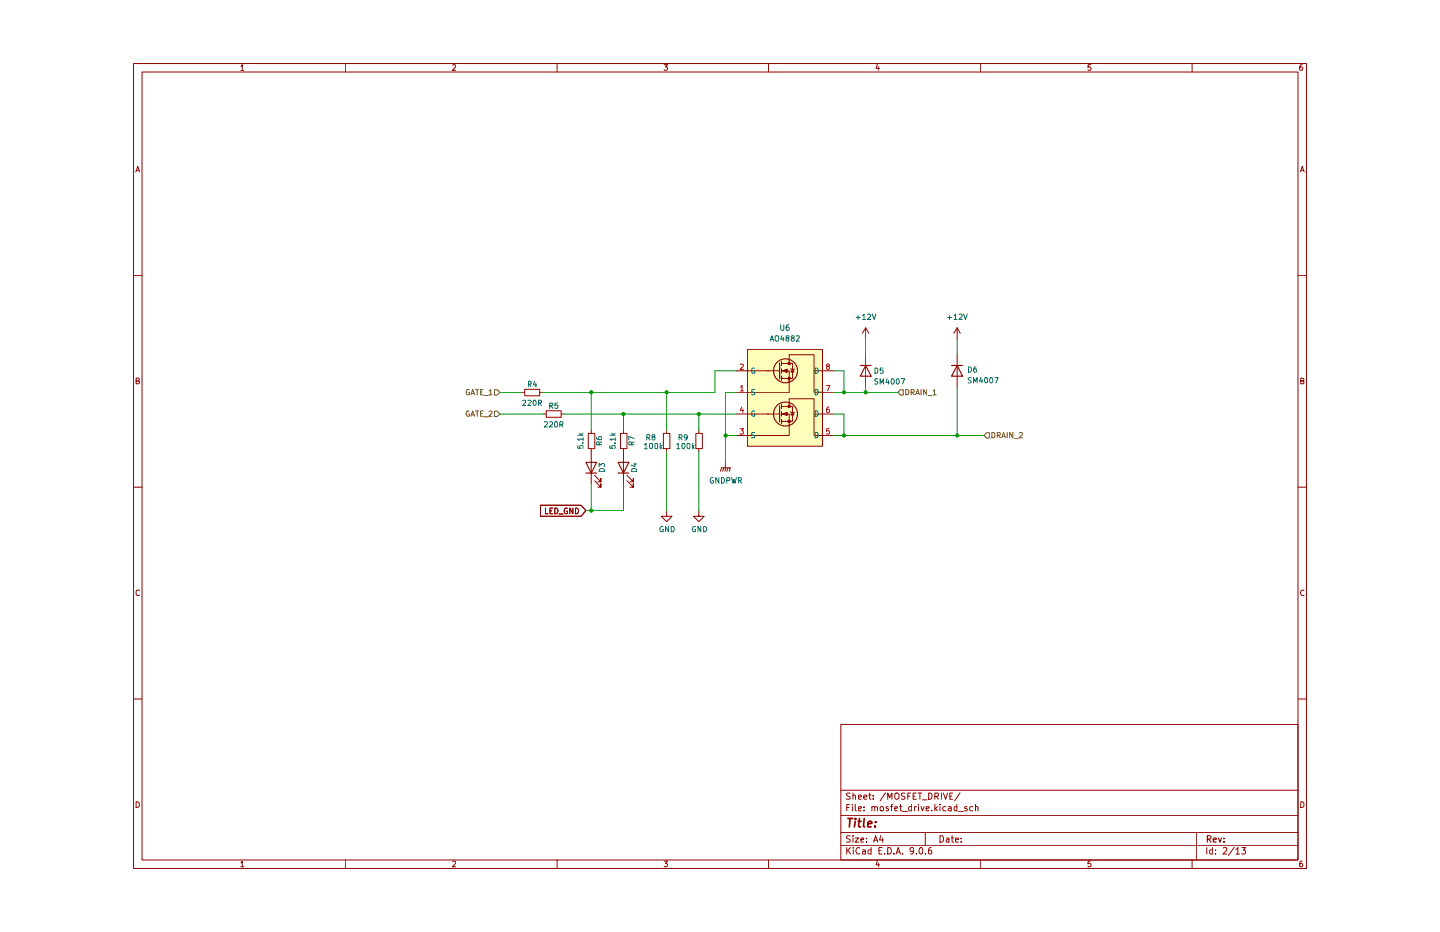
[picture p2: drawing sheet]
(kicad_sch
 (version 20250114)
 (generator "eeschema")
 (generator_version "9.0")
 (paper "A4")
 (lib_symbols
  (symbol "0_integrated_circuits:AO4882_Dual_Mosfet" (exclude_from_sim no) (in_bom yes) (on_board yes)
   (property "Reference" "U" (at -9.398 13.716 0) (effects (font (size 1.27 1.27))))
   (property "Value" "AO4882" (at -6.096 11.43 0) (effects (font (size 1.27 1.27))))
   (property "Footprint" "Package_SO:SOIC-8_3.9x4.9mm_P1.27mm" (at -3.048 -27.94 0) (effects (font (size 1.27 1.27)) (hide yes)))
   (property "Datasheet" "https://www.lcsc.com/datasheet/lcsc_datasheet_2001050532_Alpha---Omega-Semicon-AO4882_C477943.pdf" (at -2.54 -31.75 0) (effects (font (size 1.27 1.27)) (hide yes)))
   (property "Description" "MOSFET 2N-CH 40V 8A 8SOIC" (at -1.778 -25.146 0) (effects (font (size 1.27 1.27)) (hide yes)))
   (property "Manufacturer" "Alpha & Omega Semiconductor" (at -1.524 -19.304 0) (effects (font (size 1.27 1.27)) (hide yes)))
   (property "Mfg. P/N" "AO4882" (at 14.478 14.986 0) (effects (font (size 1.27 1.27)) (hide yes)))
   (property "Digikey Page" "https://www.digikey.com/en/products/detail/alpha-omega-semiconductor-inc/AO4882/3060989" (at -2.032 -22.098 0) (effects (font (size 1.27 1.27)) (hide yes)))
   (property "Digikey P/N" "785-1317-1-ND" (at 19.304 16.764 0) (effects (font (size 1.27 1.27)) (hide yes)))
   (property "LCSC" "C477943" (at -6.096 -36.576 0) (effects (font (size 1.27 1.27)) (hide yes)))
   (property "Package" "SOIC-8" (at 14.224 12.954 0) (effects (font (size 1.27 1.27)) (hide yes)))
   (symbol "AO4882_Dual_Mosfet_0_1"
    (polyline (pts (xy -10.16 7.62) (xy -5.08 7.62)) (stroke (width 0) (type default)) (fill (type none)))
    (polyline (pts (xy -10.16 2.54) (xy -0.254 2.54)) (stroke (width 0) (type default)) (fill (type none)))
    (polyline (pts (xy -10.16 -2.54) (xy -5.08 -2.54)) (stroke (width 0) (type default)) (fill (type none)))
    (polyline (pts (xy -10.16 -7.62) (xy -0.254 -7.62) (xy -0.254 -5.08)) (stroke (width 0) (type default)) (fill (type none)))
    (polyline (pts (xy -2.54 9.525) (xy -2.54 5.715)) (stroke (width 0.254) (type default)) (fill (type none)))
    (polyline (pts (xy -2.54 7.62) (xy -5.334 7.62)) (stroke (width 0) (type default)) (fill (type none)))
    (polyline (pts (xy -2.54 -0.635) (xy -2.54 -4.445)) (stroke (width 0.254) (type default)) (fill (type none)))
    (polyline (pts (xy -2.54 -2.54) (xy -5.334 -2.54)) (stroke (width 0) (type default)) (fill (type none)))
    (polyline (pts (xy -2.032 9.906) (xy -2.032 8.89)) (stroke (width 0.254) (type default)) (fill (type none)))
    (polyline (pts (xy -2.032 8.128) (xy -2.032 7.112)) (stroke (width 0.254) (type default)) (fill (type none)))
    (polyline (pts (xy -2.032 6.35) (xy -2.032 5.334)) (stroke (width 0.254) (type default)) (fill (type none)))
    (polyline (pts (xy -2.032 5.842) (xy 0.508 5.842) (xy 0.508 9.398) (xy -2.032 9.398)) (stroke (width 0) (type default)) (fill (type none)))
    (polyline (pts (xy -2.032 -0.254) (xy -2.032 -1.27)) (stroke (width 0.254) (type default)) (fill (type none)))
    (polyline (pts (xy -2.032 -2.032) (xy -2.032 -3.048)) (stroke (width 0.254) (type default)) (fill (type none)))
    (polyline (pts (xy -2.032 -3.81) (xy -2.032 -4.826)) (stroke (width 0.254) (type default)) (fill (type none)))
    (polyline (pts (xy -2.032 -4.318) (xy 0.508 -4.318) (xy 0.508 -0.762) (xy -2.032 -0.762)) (stroke (width 0) (type default)) (fill (type none)))
    (polyline (pts (xy -1.778 7.62) (xy -0.762 8.001) (xy -0.762 7.239) (xy -1.778 7.62)) (stroke (width 0) (type default)) (fill (type outline)))
    (polyline (pts (xy -1.778 -2.54) (xy -0.762 -2.159) (xy -0.762 -2.921) (xy -1.778 -2.54)) (stroke (width 0) (type default)) (fill (type outline)))
    (circle (center -1.143 7.62) (radius 2.794) (stroke (width 0.254) (type default)) (fill (type none)))
    (circle (center -1.143 -2.54) (radius 2.794) (stroke (width 0.254) (type default)) (fill (type none)))
    (polyline (pts (xy -0.254 10.16) (xy -0.254 9.398)) (stroke (width 0) (type default)) (fill (type none)))
    (polyline (pts (xy -0.254 10.16) (xy -0.254 11.43) (xy 5.588 11.43) (xy 5.588 2.54) (xy 7.62 2.54)) (stroke (width 0) (type default)) (fill (type none)))
    (circle (center -0.254 9.398) (radius 0.254) (stroke (width 0) (type default)) (fill (type outline)))
    (circle (center -0.254 5.842) (radius 0.254) (stroke (width 0) (type default)) (fill (type outline)))
    (polyline (pts (xy -0.254 5.08) (xy -0.254 7.62) (xy -2.032 7.62)) (stroke (width 0) (type default)) (fill (type none)))
    (polyline (pts (xy -0.254 2.54) (xy -0.254 5.334)) (stroke (width 0) (type default)) (fill (type none)))
    (polyline (pts (xy -0.254 0) (xy -0.254 -0.762)) (stroke (width 0) (type default)) (fill (type none)))
    (polyline (pts (xy -0.254 0) (xy -0.254 1.016) (xy 5.588 1.016) (xy 5.588 -7.62) (xy 7.62 -7.62)) (stroke (width 0) (type default)) (fill (type none)))
    (circle (center -0.254 -0.762) (radius 0.254) (stroke (width 0) (type default)) (fill (type outline)))
    (circle (center -0.254 -4.318) (radius 0.254) (stroke (width 0) (type default)) (fill (type outline)))
    (polyline (pts (xy -0.254 -5.08) (xy -0.254 -2.54) (xy -2.032 -2.54)) (stroke (width 0) (type default)) (fill (type none)))
    (polyline (pts (xy 0 8.128) (xy 0.127 8.001) (xy 0.889 8.001) (xy 1.016 7.874)) (stroke (width 0) (type default)) (fill (type none)))
    (polyline (pts (xy 0 -2.032) (xy 0.127 -2.159) (xy 0.889 -2.159) (xy 1.016 -2.286)) (stroke (width 0) (type default)) (fill (type none)))
    (polyline (pts (xy 0.508 8.001) (xy 0.127 7.366) (xy 0.889 7.366) (xy 0.508 8.001)) (stroke (width 0) (type default)) (fill (type none)))
    (polyline (pts (xy 0.508 -2.159) (xy 0.127 -2.794) (xy 0.889 -2.794) (xy 0.508 -2.159)) (stroke (width 0) (type default)) (fill (type none)))
    (polyline (pts (xy 5.588 7.62) (xy 7.62 7.62)) (stroke (width 0) (type default)) (fill (type none)))
    (polyline (pts (xy 7.62 -2.54) (xy 5.588 -2.54)) (stroke (width 0) (type default)) (fill (type none))))
   (symbol "AO4882_Dual_Mosfet_1_1"
    (rectangle (start -10.16 12.7) (end 7.62 -10.16) (stroke (width 0) (type default)) (fill (type background)))
    (pin input line (at -12.7 7.62 0) (length 2.54) (name "G" (effects (font (size 1.27 1.27)))) (number "2" (effects (font (size 1.27 1.27)))))
    (pin passive line (at -12.7 2.54 0) (length 2.54) (name "S" (effects (font (size 1.27 1.27)))) (number "1" (effects (font (size 1.27 1.27)))))
    (pin input line (at -12.7 -2.54 0) (length 2.54) (name "G" (effects (font (size 1.27 1.27)))) (number "4" (effects (font (size 1.27 1.27)))))
    (pin passive line (at -12.7 -7.62 0) (length 2.54) (name "S" (effects (font (size 1.27 1.27)))) (number "3" (effects (font (size 1.27 1.27)))))
    (pin passive line (at 10.16 7.62 180) (length 2.54) (name "D" (effects (font (size 1.27 1.27)))) (number "8" (effects (font (size 1.27 1.27)))))
    (pin passive line (at 10.16 2.54 180) (length 2.54) (name "D" (effects (font (size 1.27 1.27)))) (number "7" (effects (font (size 1.27 1.27)))))
    (pin passive line (at 10.16 -2.54 180) (length 2.54) (name "D" (effects (font (size 1.27 1.27)))) (number "6" (effects (font (size 1.27 1.27)))))
    (pin passive line (at 10.16 -7.62 180) (length 2.54) (name "D" (effects (font (size 1.27 1.27)))) (number "5" (effects (font (size 1.27 1.27))))))
   (embedded_fonts no))
  (symbol "Device:D"
   (pin_numbers (hide yes))
   (pin_names
    (offset 1.016) (hide yes)) (exclude_from_sim no) (in_bom yes) (on_board yes)
   (property "Reference" "D" (at 0 2.54 0) (effects (font (size 1.27 1.27))))
   (property "Value" "D" (at 0 -2.54 0) (effects (font (size 1.27 1.27))))
   (property "Footprint" "" (at 0 0 0) (effects (font (size 1.27 1.27)) (hide yes)))
   (property "Datasheet" "~" (at 0 0 0) (effects (font (size 1.27 1.27)) (hide yes)))
   (property "Description" "Diode" (at 0 0 0) (effects (font (size 1.27 1.27)) (hide yes)))
   (property "Sim.Device" "D" (at 0 0 0) (effects (font (size 1.27 1.27)) (hide yes)))
   (property "Sim.Pins" "1=K 2=A" (at 0 0 0) (effects (font (size 1.27 1.27)) (hide yes)))
   (symbol "D_0_1"
    (polyline (pts (xy -1.27 1.27) (xy -1.27 -1.27)) (stroke (width 0.254) (type default)) (fill (type none)))
    (polyline (pts (xy 1.27 1.27) (xy 1.27 -1.27) (xy -1.27 0) (xy 1.27 1.27)) (stroke (width 0.254) (type default)) (fill (type none)))
    (polyline (pts (xy 1.27 0) (xy -1.27 0)) (stroke (width 0) (type default)) (fill (type none))))
   (symbol "D_1_1"
    (pin passive line (at -3.81 0 0) (length 2.54) (name "K" (effects (font (size 1.27 1.27)))) (number "1" (effects (font (size 1.27 1.27)))))
    (pin passive line (at 3.81 0 180) (length 2.54) (name "A" (effects (font (size 1.27 1.27)))) (number "2" (effects (font (size 1.27 1.27))))))
   (embedded_fonts no))
  (symbol "Device:LED"
   (pin_numbers (hide yes))
   (pin_names
    (offset 1.016) (hide yes)) (exclude_from_sim no) (in_bom yes) (on_board yes)
   (property "Reference" "D" (at 0 2.54 0) (effects (font (size 1.27 1.27))))
   (property "Value" "LED" (at 0 -2.54 0) (effects (font (size 1.27 1.27))))
   (property "Footprint" "" (at 0 0 0) (effects (font (size 1.27 1.27)) (hide yes)))
   (property "Datasheet" "~" (at 0 0 0) (effects (font (size 1.27 1.27)) (hide yes)))
   (property "Description" "Light emitting diode" (at 0 0 0) (effects (font (size 1.27 1.27)) (hide yes)))
   (symbol "LED_0_1"
    (polyline (pts (xy -3.048 -0.762) (xy -4.572 -2.286) (xy -3.81 -2.286) (xy -4.572 -2.286) (xy -4.572 -1.524)) (stroke (width 0) (type default)) (fill (type none)))
    (polyline (pts (xy -1.778 -0.762) (xy -3.302 -2.286) (xy -2.54 -2.286) (xy -3.302 -2.286) (xy -3.302 -1.524)) (stroke (width 0) (type default)) (fill (type none)))
    (polyline (pts (xy -1.27 0) (xy 1.27 0)) (stroke (width 0) (type default)) (fill (type none)))
    (polyline (pts (xy -1.27 -1.27) (xy -1.27 1.27)) (stroke (width 0.254) (type default)) (fill (type none)))
    (polyline (pts (xy 1.27 -1.27) (xy 1.27 1.27) (xy -1.27 0) (xy 1.27 -1.27)) (stroke (width 0.254) (type default)) (fill (type none))))
   (symbol "LED_1_1"
    (pin passive line (at -3.81 0 0) (length 2.54) (name "K" (effects (font (size 1.27 1.27)))) (number "1" (effects (font (size 1.27 1.27)))))
    (pin passive line (at 3.81 0 180) (length 2.54) (name "A" (effects (font (size 1.27 1.27)))) (number "2" (effects (font (size 1.27 1.27))))))
   (embedded_fonts no))
  (symbol "Device:R_Small"
   (pin_numbers (hide yes))
   (pin_names
    (offset 0.254) (hide yes)) (exclude_from_sim no) (in_bom yes) (on_board yes)
   (property "Reference" "R" (at 0.762 0.508 0) (effects (font (size 1.27 1.27)) (justify left)))
   (property "Value" "R_Small" (at 0.762 -1.016 0) (effects (font (size 1.27 1.27)) (justify left)))
   (property "Footprint" "" (at 0 0 0) (effects (font (size 1.27 1.27)) (hide yes)))
   (property "Datasheet" "~" (at 0 0 0) (effects (font (size 1.27 1.27)) (hide yes)))
   (property "Description" "Resistor, small symbol" (at 0 0 0) (effects (font (size 1.27 1.27)) (hide yes)))
   (symbol "R_Small_0_1"
    (rectangle (start -0.762 1.778) (end 0.762 -1.778) (stroke (width 0.2032) (type default)) (fill (type none))))
   (symbol "R_Small_1_1"
    (pin passive line (at 0 2.54 270) (length 0.762) (name "~" (effects (font (size 1.27 1.27)))) (number "1" (effects (font (size 1.27 1.27)))))
    (pin passive line (at 0 -2.54 90) (length 0.762) (name "~" (effects (font (size 1.27 1.27)))) (number "2" (effects (font (size 1.27 1.27))))))
   (embedded_fonts no))
  (symbol "power:+12V"
   (power)
   (pin_names
    (offset 0)) (exclude_from_sim no) (in_bom yes) (on_board yes)
   (property "Reference" "#PWR" (at 0 -3.81 0) (effects (font (size 1.27 1.27)) (hide yes)))
   (property "Value" "+12V" (at 0 3.556 0) (effects (font (size 1.27 1.27))))
   (property "Footprint" "" (at 0 0 0) (effects (font (size 1.27 1.27)) (hide yes)))
   (property "Datasheet" "" (at 0 0 0) (effects (font (size 1.27 1.27)) (hide yes)))
   (property "Description" "Power symbol creates a global label with name \"+12V\"" (at 0 0 0) (effects (font (size 1.27 1.27)) (hide yes)))
   (symbol "+12V_0_1"
    (polyline (pts (xy -0.762 1.27) (xy 0 2.54)) (stroke (width 0) (type default)) (fill (type none)))
    (polyline (pts (xy 0 2.54) (xy 0.762 1.27)) (stroke (width 0) (type default)) (fill (type none)))
    (polyline (pts (xy 0 0) (xy 0 2.54)) (stroke (width 0) (type default)) (fill (type none))))
   (symbol "+12V_1_1"
    (pin power_in line (at 0 0 90) (length 0) (hide yes) (name "+12V" (effects (font (size 1.27 1.27)))) (number "1" (effects (font (size 1.27 1.27))))))
   (embedded_fonts no))
  (symbol "power:GND"
   (power)
   (pin_names
    (offset 0)) (exclude_from_sim no) (in_bom yes) (on_board yes)
   (property "Reference" "#PWR" (at 0 -6.35 0) (effects (font (size 1.27 1.27)) (hide yes)))
   (property "Value" "GND" (at 0 -3.81 0) (effects (font (size 1.27 1.27))))
   (property "Footprint" "" (at 0 0 0) (effects (font (size 1.27 1.27)) (hide yes)))
   (property "Datasheet" "" (at 0 0 0) (effects (font (size 1.27 1.27)) (hide yes)))
   (property "Description" "Power symbol creates a global label with name \"GND\" , ground" (at 0 0 0) (effects (font (size 1.27 1.27)) (hide yes)))
   (symbol "GND_0_1"
    (polyline (pts (xy 0 0) (xy 0 -1.27) (xy 1.27 -1.27) (xy 0 -2.54) (xy -1.27 -1.27) (xy 0 -1.27)) (stroke (width 0) (type default)) (fill (type none))))
   (symbol "GND_1_1"
    (pin power_in line (at 0 0 270) (length 0) (hide yes) (name "GND" (effects (font (size 1.27 1.27)))) (number "1" (effects (font (size 1.27 1.27))))))
   (embedded_fonts no))
  (symbol "power:GNDPWR"
   (power)
   (pin_numbers (hide yes))
   (pin_names
    (offset 0) (hide yes)) (exclude_from_sim no) (in_bom yes) (on_board yes)
   (property "Reference" "#PWR" (at 0 -5.08 0) (effects (font (size 1.27 1.27)) (hide yes)))
   (property "Value" "GNDPWR" (at 0 -3.302 0) (effects (font (size 1.27 1.27))))
   (property "Footprint" "" (at 0 -1.27 0) (effects (font (size 1.27 1.27)) (hide yes)))
   (property "Datasheet" "" (at 0 -1.27 0) (effects (font (size 1.27 1.27)) (hide yes)))
   (property "Description" "Power symbol creates a global label with name \"GNDPWR\" , global ground" (at 0 0 0) (effects (font (size 1.27 1.27)) (hide yes)))
   (symbol "GNDPWR_0_1"
    (polyline (pts (xy -1.016 -1.27) (xy -1.27 -2.032) (xy -1.27 -2.032)) (stroke (width 0.2032) (type default)) (fill (type none)))
    (polyline (pts (xy -0.508 -1.27) (xy -0.762 -2.032) (xy -0.762 -2.032)) (stroke (width 0.2032) (type default)) (fill (type none)))
    (polyline (pts (xy 0 -1.27) (xy 0 0)) (stroke (width 0) (type default)) (fill (type none)))
    (polyline (pts (xy 0 -1.27) (xy -0.254 -2.032) (xy -0.254 -2.032)) (stroke (width 0.2032) (type default)) (fill (type none)))
    (polyline (pts (xy 0.508 -1.27) (xy 0.254 -2.032) (xy 0.254 -2.032)) (stroke (width 0.2032) (type default)) (fill (type none)))
    (polyline (pts (xy 1.016 -1.27) (xy -1.016 -1.27) (xy -1.016 -1.27)) (stroke (width 0.2032) (type default)) (fill (type none)))
    (polyline (pts (xy 1.016 -1.27) (xy 0.762 -2.032) (xy 0.762 -2.032) (xy 0.762 -2.032)) (stroke (width 0.2032) (type default)) (fill (type none))))
   (symbol "GNDPWR_1_1"
    (pin power_in line (at 0 0 270) (length 0) (name "~" (effects (font (size 1.27 1.27)))) (number "1" (effects (font (size 1.27 1.27))))))
   (embedded_fonts no)))
 (junction
  (at 177.8 97.79)
  (diameter 0)
  (color 0 0 0 0))
 (junction
  (at 143.51 92.71)
  (diameter 0)
  (color 0 0 0 0))
 (junction
  (at 135.89 87.63)
  (diameter 0)
  (color 0 0 0 0))
 (junction
  (at 149.86 97.79)
  (diameter 0)
  (color 0 0 0 0))
 (junction
  (at 118.11 115.57)
  (diameter 0)
  (color 0 0 0 0))
 (junction
  (at 118.11 87.63)
  (diameter 0)
  (color 0 0 0 0))
 (junction
  (at 177.8 87.63)
  (diameter 0)
  (color 0 0 0 0))
 (junction
  (at 182.88 87.63)
  (diameter 0)
  (color 0 0 0 0))
 (junction
  (at 204.47 97.79)
  (diameter 0)
  (color 0 0 0 0))
 (junction
  (at 125.73 92.71)
  (diameter 0)
  (color 0 0 0 0))
 (wire
  (pts (xy 147.32 82.55) (xy 152.4 82.55))
  (stroke (width 0) (type default)))
 (wire
  (pts (xy 149.86 87.63) (xy 149.86 97.79))
  (stroke (width 0) (type default)))
 (wire
  (pts (xy 125.73 109.22) (xy 125.73 115.57))
  (stroke (width 0) (type default)))
 (wire
  (pts (xy 125.73 96.52) (xy 125.73 92.71))
  (stroke (width 0) (type default)))
 (wire
  (pts (xy 96.52 92.71) (xy 106.68 92.71))
  (stroke (width 0) (type default)))
 (wire
  (pts (xy 118.11 96.52) (xy 118.11 87.63))
  (stroke (width 0) (type default)))
 (wire
  (pts (xy 118.11 87.63) (xy 135.89 87.63))
  (stroke (width 0) (type default)))
 (wire
  (pts (xy 125.73 115.57) (xy 118.11 115.57))
  (stroke (width 0) (type default)))
 (wire
  (pts (xy 96.52 87.63) (xy 101.6 87.63))
  (stroke (width 0) (type default)))
 (wire
  (pts (xy 135.89 87.63) (xy 135.89 96.52))
  (stroke (width 0) (type default)))
 (wire
  (pts (xy 177.8 87.63) (xy 182.88 87.63))
  (stroke (width 0) (type default)))
 (wire
  (pts (xy 106.68 87.63) (xy 118.11 87.63))
  (stroke (width 0) (type default)))
 (wire
  (pts (xy 182.88 86.36) (xy 182.88 87.63))
  (stroke (width 0) (type default)))
 (wire
  (pts (xy 177.8 87.63) (xy 177.8 82.55))
  (stroke (width 0) (type default)))
 (wire
  (pts (xy 175.26 87.63) (xy 177.8 87.63))
  (stroke (width 0) (type default)))
 (wire
  (pts (xy 204.47 97.79) (xy 210.82 97.79))
  (stroke (width 0) (type default)))
 (wire
  (pts (xy 125.73 92.71) (xy 143.51 92.71))
  (stroke (width 0) (type default)))
 (wire
  (pts (xy 143.51 101.6) (xy 143.51 115.57))
  (stroke (width 0) (type default)))
 (wire
  (pts (xy 182.88 78.74) (xy 182.88 74.93))
  (stroke (width 0) (type default)))
 (wire
  (pts (xy 135.89 87.63) (xy 147.32 87.63))
  (stroke (width 0) (type default)))
 (wire
  (pts (xy 152.4 87.63) (xy 149.86 87.63))
  (stroke (width 0) (type default)))
 (wire
  (pts (xy 204.47 78.74) (xy 204.47 74.93))
  (stroke (width 0) (type default)))
 (wire
  (pts (xy 177.8 97.79) (xy 204.47 97.79))
  (stroke (width 0) (type default)))
 (wire
  (pts (xy 147.32 87.63) (xy 147.32 82.55))
  (stroke (width 0) (type default)))
 (wire
  (pts (xy 118.11 115.57) (xy 116.84 115.57))
  (stroke (width 0) (type default)))
 (wire
  (pts (xy 143.51 92.71) (xy 143.51 96.52))
  (stroke (width 0) (type default)))
 (wire
  (pts (xy 149.86 97.79) (xy 152.4 97.79))
  (stroke (width 0) (type default)))
 (wire
  (pts (xy 175.26 82.55) (xy 177.8 82.55))
  (stroke (width 0) (type default)))
 (wire
  (pts (xy 118.11 109.22) (xy 118.11 115.57))
  (stroke (width 0) (type default)))
 (wire
  (pts (xy 177.8 92.71) (xy 177.8 97.79))
  (stroke (width 0) (type default)))
 (wire
  (pts (xy 175.26 92.71) (xy 177.8 92.71))
  (stroke (width 0) (type default)))
 (wire
  (pts (xy 149.86 97.79) (xy 149.86 104.14))
  (stroke (width 0) (type default)))
 (wire
  (pts (xy 182.88 87.63) (xy 190.5 87.63))
  (stroke (width 0) (type default)))
 (wire
  (pts (xy 177.8 97.79) (xy 175.26 97.79))
  (stroke (width 0) (type default)))
 (wire
  (pts (xy 111.76 92.71) (xy 125.73 92.71))
  (stroke (width 0) (type default)))
 (wire
  (pts (xy 204.47 86.36) (xy 204.47 97.79))
  (stroke (width 0) (type default)))
 (wire
  (pts (xy 135.89 101.6) (xy 135.89 115.57))
  (stroke (width 0) (type default)))
 (wire
  (pts (xy 143.51 92.71) (xy 152.4 92.71))
  (stroke (width 0) (type default)))
 (global_label "LED_GND"
  (shape input)
  (at 116.84 115.57 180)
  (fields_autoplaced yes)
  (effects (font (size 1.27 1.27)) (justify right))
  (property "Intersheetrefs" "${INTERSHEET_REFS}" (at 105.5696 115.57 0) (effects (font (size 1.27 1.27)) (justify right) (hide yes))))
 (hierarchical_label "DRAIN_2"
  (shape input)
  (at 210.82 97.79 0)
  (effects (font (size 1.27 1.27)) (justify left)))
 (hierarchical_label "GATE_2"
  (shape input)
  (at 96.52 92.71 180)
  (effects (font (size 1.27 1.27)) (justify right)))
 (hierarchical_label "GATE_1"
  (shape input)
  (at 96.52 87.63 180)
  (effects (font (size 1.27 1.27)) (justify right)))
 (hierarchical_label "DRAIN_1"
  (shape input)
  (at 190.5 87.63 0)
  (effects (font (size 1.27 1.27)) (justify left)))
 (symbol
  (lib_id "Device:R_Small")
  (at 109.22 92.71 90)
  (unit 1)
  (exclude_from_sim no)
  (in_bom yes)
  (on_board yes)
  (dnp no)
  (property "Reference" "R5" (at 109.22 90.805 90) (effects (font (size 1.27 1.27))))
  (property "Value" "220R" (at 109.22 95.25 90) (effects (font (size 1.27 1.27))))
  (property "Footprint" "Resistor_SMD:R_0402_1005Metric" (at 109.22 92.71 0) (effects (font (size 1.27 1.27)) (hide yes)))
  (property "Datasheet" "~" (at 109.22 92.71 0) (effects (font (size 1.27 1.27)) (hide yes)))
  (property "Description" "220Ω 50V 62.5mW Thick Film Resistor ±1% ±100ppm/℃ 0402 Chip Resistor" (at 109.22 92.71 0) (effects (font (size 1.27 1.27)) (hide yes)))
  (property "Link" "" (at 109.22 92.71 0) (effects (font (size 1.27 1.27)) (hide yes)))
  (property "LCSC" "C25091" (at 109.22 92.71 0) (effects (font (size 1.27 1.27)) (hide yes)))
  (property "Package" "0402" (at 109.22 92.71 0) (effects (font (size 1.27 1.27)) (hide yes)))
  (property "Manu." "UNI-ROYAL" (at 109.22 92.71 0) (effects (font (size 1.27 1.27)) (hide yes)))
  (property "Manu #" "0402WGF2200TCE" (at 109.22 92.71 0) (effects (font (size 1.27 1.27)) (hide yes)))
  (property "Digikey P/N" "" (at 109.22 92.71 90) (effects (font (size 1.27 1.27)) (hide yes)))
  (property "Digikey Page" "" (at 109.22 92.71 90) (effects (font (size 1.27 1.27)) (hide yes)))
  (pin "1")
  (pin "2")
  (instances (project "Jacquard_Machine_Driver" (path "" (reference "R71") (unit 1)) (path "" (reference "R65") (unit 1)) (path "" (reference "R5") (unit 1)) (path "" (reference "R47") (unit 1)) (path "" (reference "R53") (unit 1)) (path "" (reference "R11") (unit 1)) (path "" (reference "R59") (unit 1)) (path "" (reference "R29") (unit 1)) (path "" (reference "R41") (unit 1)) (path "" (reference "R23") (unit 1)) (path "" (reference "R35") (unit 1)) (path "" (reference "R17") (unit 1)))))
 (symbol
  (lib_id "Device:LED")
  (at 125.73 105.41 90)
  (unit 1)
  (exclude_from_sim no)
  (in_bom yes)
  (on_board yes)
  (dnp no)
  (property "Reference" "D4" (at 128.27 105.41 0) (effects (font (size 1.27 1.27))))
  (property "Value" "RED LED" (at 128.27 105.41 0) (effects (font (size 1.27 1.27)) (hide yes)))
  (property "Footprint" "LED_SMD:LED_0402_1005Metric" (at 125.73 105.41 0) (effects (font (size 1.27 1.27)) (hide yes)))
  (property "Datasheet" "~" (at 125.73 105.41 0) (effects (font (size 1.27 1.27)) (hide yes)))
  (property "Description" "" (at 125.73 105.41 0) (effects (font (size 1.27 1.27)) (hide yes)))
  (property "Link" "-" (at 125.73 105.41 0) (effects (font (size 1.27 1.27)) (hide yes)))
  (property "LCSC" "C397045" (at 125.73 105.41 0) (effects (font (size 1.27 1.27)) (hide yes)))
  (property "Package" "0402" (at 125.73 105.41 0) (effects (font (size 1.27 1.27)) (hide yes)))
  (property "Manu." "MEIHUA" (at 125.73 105.41 0) (effects (font (size 1.27 1.27)) (hide yes)))
  (property "Manu #" "MHT136CRCT" (at 125.73 105.41 0) (effects (font (size 1.27 1.27)) (hide yes)))
  (property "Digikey P/N" "" (at 125.73 105.41 0) (effects (font (size 1.27 1.27)) (hide yes)))
  (property "Digikey Page" "" (at 125.73 105.41 0) (effects (font (size 1.27 1.27)) (hide yes)))
  (pin "1")
  (pin "2")
  (instances (project "Jacquard_Machine_Driver" (path "" (reference "D48") (unit 1)) (path "" (reference "D44") (unit 1)) (path "" (reference "D4") (unit 1)) (path "" (reference "D32") (unit 1)) (path "" (reference "D36") (unit 1)) (path "" (reference "D8") (unit 1)) (path "" (reference "D40") (unit 1)) (path "" (reference "D20") (unit 1)) (path "" (reference "D28") (unit 1)) (path "" (reference "D16") (unit 1)) (path "" (reference "D24") (unit 1)) (path "" (reference "D12") (unit 1)))))
 (symbol
  (lib_id "power:GNDPWR")
  (at 149.86 104.14 0)
  (unit 1)
  (exclude_from_sim no)
  (in_bom yes)
  (on_board yes)
  (dnp no)
  (property "Reference" "#PWR030" (at 149.86 109.22 0) (effects (font (size 1.27 1.27)) (hide yes)))
  (property "Value" "GNDPWR" (at 149.86 108.458 0) (effects (font (size 1.27 1.27))))
  (property "Footprint" "" (at 149.86 105.41 0) (effects (font (size 1.27 1.27)) (hide yes)))
  (property "Datasheet" "" (at 149.86 105.41 0) (effects (font (size 1.27 1.27)) (hide yes)))
  (property "Description" "Power symbol creates a global label with name \"GNDPWR\" , global ground" (at 149.86 104.14 0) (effects (font (size 1.27 1.27)) (hide yes)))
  (pin "1")
  (instances (project "Jacquard_Machine_Driver" (path "" (reference "#PWR0107") (unit 1)) (path "" (reference "#PWR0100") (unit 1)) (path "" (reference "#PWR030") (unit 1)) (path "" (reference "#PWR079") (unit 1)) (path "" (reference "#PWR086") (unit 1)) (path "" (reference "#PWR037") (unit 1)) (path "" (reference "#PWR093") (unit 1)) (path "" (reference "#PWR058") (unit 1)) (path "" (reference "#PWR072") (unit 1)) (path "" (reference "#PWR051") (unit 1)) (path "" (reference "#PWR065") (unit 1)) (path "" (reference "#PWR044") (unit 1)))))
 (symbol
  (lib_id "Device:R_Small")
  (at 125.73 99.06 0)
  (unit 1)
  (exclude_from_sim no)
  (in_bom yes)
  (on_board yes)
  (dnp no)
  (property "Reference" "R7" (at 127.635 99.06 90) (effects (font (size 1.27 1.27))))
  (property "Value" "5.1k" (at 123.19 99.06 90) (effects (font (size 1.27 1.27))))
  (property "Footprint" "Resistor_SMD:R_0402_1005Metric" (at 125.73 99.06 0) (effects (font (size 1.27 1.27)) (hide yes)))
  (property "Datasheet" "~" (at 125.73 99.06 0) (effects (font (size 1.27 1.27)) (hide yes)))
  (property "Description" "5.1kΩ 50V 62.5mW Thick Film Resistor ±1% ±100ppm/℃ 0402 Chip Resistor" (at 125.73 99.06 0) (effects (font (size 1.27 1.27)) (hide yes)))
  (property "Link" "" (at 125.73 99.06 0) (effects (font (size 1.27 1.27)) (hide yes)))
  (property "LCSC" "C25905" (at 125.73 99.06 0) (effects (font (size 1.27 1.27)) (hide yes)))
  (property "Package" "0402" (at 125.73 99.06 0) (effects (font (size 1.27 1.27)) (hide yes)))
  (property "Manu." "UNI-ROYAL(Uniroyal Elec)" (at 125.73 99.06 0) (effects (font (size 1.27 1.27)) (hide yes)))
  (property "Manu #" "0402WGF5101TCE" (at 125.73 99.06 0) (effects (font (size 1.27 1.27)) (hide yes)))
  (property "Digikey P/N" "" (at 125.73 99.06 90) (effects (font (size 1.27 1.27)) (hide yes)))
  (property "Digikey Page" "" (at 125.73 99.06 90) (effects (font (size 1.27 1.27)) (hide yes)))
  (pin "1")
  (pin "2")
  (instances (project "Jacquard_Machine_Driver" (path "" (reference "R73") (unit 1)) (path "" (reference "R67") (unit 1)) (path "" (reference "R7") (unit 1)) (path "" (reference "R49") (unit 1)) (path "" (reference "R55") (unit 1)) (path "" (reference "R13") (unit 1)) (path "" (reference "R61") (unit 1)) (path "" (reference "R31") (unit 1)) (path "" (reference "R43") (unit 1)) (path "" (reference "R25") (unit 1)) (path "" (reference "R37") (unit 1)) (path "" (reference "R19") (unit 1)))))
 (symbol
  (lib_id "power:GND")
  (at 143.51 115.57 0)
  (unit 1)
  (exclude_from_sim no)
  (in_bom yes)
  (on_board yes)
  (dnp no)
  (property "Reference" "#PWR029" (at 143.51 121.92 0) (effects (font (size 1.27 1.27)) (hide yes)))
  (property "Value" "GND" (at 143.637 119.9642 0) (effects (font (size 1.27 1.27))))
  (property "Footprint" "" (at 143.51 115.57 0) (effects (font (size 1.27 1.27)) (hide yes)))
  (property "Datasheet" "" (at 143.51 115.57 0) (effects (font (size 1.27 1.27)) (hide yes)))
  (property "Description" "" (at 143.51 115.57 0) (effects (font (size 1.27 1.27))))
  (pin "1")
  (instances (project "Jacquard_Machine_Driver" (path "" (reference "#PWR0106") (unit 1)) (path "" (reference "#PWR099") (unit 1)) (path "" (reference "#PWR029") (unit 1)) (path "" (reference "#PWR078") (unit 1)) (path "" (reference "#PWR085") (unit 1)) (path "" (reference "#PWR036") (unit 1)) (path "" (reference "#PWR092") (unit 1)) (path "" (reference "#PWR057") (unit 1)) (path "" (reference "#PWR071") (unit 1)) (path "" (reference "#PWR050") (unit 1)) (path "" (reference "#PWR064") (unit 1)) (path "" (reference "#PWR043") (unit 1)))))
 (symbol
  (lib_id "Device:D")
  (at 182.88 82.55 270)
  (unit 1)
  (exclude_from_sim no)
  (in_bom yes)
  (on_board yes)
  (dnp no)
  (property "Reference" "D5" (at 184.658 82.55 90) (effects (font (size 1.27 1.27)) (justify left)))
  (property "Value" "SM4007" (at 184.658 85.09 90) (effects (font (size 1.27 1.27)) (justify left)))
  (property "Footprint" "Diode_SMD:D_SOD-123" (at 182.88 82.55 0) (effects (font (size 1.27 1.27)) (hide yes)))
  (property "Datasheet" "~" (at 182.88 82.55 0) (effects (font (size 1.27 1.27)) (hide yes)))
  (property "Description" "1A 1kV 25A Independent SOD-123FL Diode" (at 182.88 82.55 0) (effects (font (size 1.27 1.27)) (hide yes)))
  (property "Link" "https://www.digikey.com/en/products/detail/micro-commercial-co/SM4007PL-TP/1793250" (at 182.88 82.55 0) (effects (font (size 1.27 1.27)) (hide yes)))
  (property "LCSC" "C64898" (at 182.88 82.55 0) (effects (font (size 1.27 1.27)) (hide yes)))
  (property "Package" "SOD-123FL" (at 182.88 82.55 0) (effects (font (size 1.27 1.27)) (hide yes)))
  (property "Manu." "MCC" (at 182.88 82.55 0) (effects (font (size 1.27 1.27)) (hide yes)))
  (property "Manu #" "SM4007PL" (at 182.88 82.55 0) (effects (font (size 1.27 1.27)) (hide yes)))
  (property "Digikey P/N" "" (at 182.88 82.55 90) (effects (font (size 1.27 1.27)) (hide yes)))
  (property "Digikey Page" "" (at 182.88 82.55 90) (effects (font (size 1.27 1.27)) (hide yes)))
  (pin "2")
  (pin "1")
  (instances (project "Jacquard_Machine_Driver" (path "" (reference "D49") (unit 1)) (path "" (reference "D45") (unit 1)) (path "" (reference "D5") (unit 1)) (path "" (reference "D33") (unit 1)) (path "" (reference "D37") (unit 1)) (path "" (reference "D9") (unit 1)) (path "" (reference "D41") (unit 1)) (path "" (reference "D21") (unit 1)) (path "" (reference "D29") (unit 1)) (path "" (reference "D17") (unit 1)) (path "" (reference "D25") (unit 1)) (path "" (reference "D13") (unit 1)))))
 (symbol
  (lib_id "power:+12V")
  (at 204.47 74.93 0)
  (unit 1)
  (exclude_from_sim no)
  (in_bom yes)
  (on_board yes)
  (dnp no)
  (property "Reference" "#PWR032" (at 204.47 78.74 0) (effects (font (size 1.27 1.27)) (hide yes)))
  (property "Value" "+12V" (at 204.47 69.85 0) (effects (font (size 1.27 1.27))))
  (property "Footprint" "" (at 204.47 74.93 0) (effects (font (size 1.27 1.27)) (hide yes)))
  (property "Datasheet" "" (at 204.47 74.93 0) (effects (font (size 1.27 1.27)) (hide yes)))
  (property "Description" "" (at 204.47 74.93 0) (effects (font (size 1.27 1.27))))
  (pin "1")
  (instances (project "Jacquard_Machine_Driver" (path "" (reference "#PWR0109") (unit 1)) (path "" (reference "#PWR0102") (unit 1)) (path "" (reference "#PWR032") (unit 1)) (path "" (reference "#PWR081") (unit 1)) (path "" (reference "#PWR088") (unit 1)) (path "" (reference "#PWR039") (unit 1)) (path "" (reference "#PWR095") (unit 1)) (path "" (reference "#PWR060") (unit 1)) (path "" (reference "#PWR074") (unit 1)) (path "" (reference "#PWR053") (unit 1)) (path "" (reference "#PWR067") (unit 1)) (path "" (reference "#PWR046") (unit 1)))))
 (symbol
  (lib_id "Device:LED")
  (at 118.11 105.41 90)
  (unit 1)
  (exclude_from_sim no)
  (in_bom yes)
  (on_board yes)
  (dnp no)
  (property "Reference" "D3" (at 120.65 105.41 0) (effects (font (size 1.27 1.27))))
  (property "Value" "RED LED" (at 120.65 105.41 0) (effects (font (size 1.27 1.27)) (hide yes)))
  (property "Footprint" "LED_SMD:LED_0402_1005Metric" (at 118.11 105.41 0) (effects (font (size 1.27 1.27)) (hide yes)))
  (property "Datasheet" "~" (at 118.11 105.41 0) (effects (font (size 1.27 1.27)) (hide yes)))
  (property "Description" "Discrete Diode Red Water Clear 0402 LED Indication" (at 118.11 105.41 0) (effects (font (size 1.27 1.27)) (hide yes)))
  (property "Link" "-" (at 118.11 105.41 0) (effects (font (size 1.27 1.27)) (hide yes)))
  (property "LCSC" "C397045" (at 118.11 105.41 0) (effects (font (size 1.27 1.27)) (hide yes)))
  (property "Package" "0402" (at 118.11 105.41 0) (effects (font (size 1.27 1.27)) (hide yes)))
  (property "Manu." "MEIHUA" (at 118.11 105.41 0) (effects (font (size 1.27 1.27)) (hide yes)))
  (property "Manu #" "MHT136CRCT" (at 118.11 105.41 0) (effects (font (size 1.27 1.27)) (hide yes)))
  (property "Digikey P/N" "" (at 118.11 105.41 0) (effects (font (size 1.27 1.27)) (hide yes)))
  (property "Digikey Page" "" (at 118.11 105.41 0) (effects (font (size 1.27 1.27)) (hide yes)))
  (pin "1")
  (pin "2")
  (instances (project "Jacquard_Machine_Driver" (path "" (reference "D47") (unit 1)) (path "" (reference "D43") (unit 1)) (path "" (reference "D3") (unit 1)) (path "" (reference "D31") (unit 1)) (path "" (reference "D35") (unit 1)) (path "" (reference "D7") (unit 1)) (path "" (reference "D39") (unit 1)) (path "" (reference "D19") (unit 1)) (path "" (reference "D27") (unit 1)) (path "" (reference "D15") (unit 1)) (path "" (reference "D23") (unit 1)) (path "" (reference "D11") (unit 1)))))
 (symbol
  (lib_id "0_integrated_circuits:AO4882_Dual_Mosfet")
  (at 165.1 90.17 0)
  (unit 1)
  (exclude_from_sim no)
  (in_bom yes)
  (on_board yes)
  (dnp no)
  (fields_autoplaced yes)
  (property "Reference" "U6" (at 163.83 72.39 0) (effects (font (size 1.27 1.27))))
  (property "Value" "AO4882" (at 163.83 74.93 0) (effects (font (size 1.27 1.27))))
  (property "Footprint" "Package_SO:SOIC-8_3.9x4.9mm_P1.27mm" (at 162.052 118.11 0) (effects (font (size 1.27 1.27)) (hide yes)))
  (property "Datasheet" "https://www.lcsc.com/datasheet/lcsc_datasheet_2001050532_Alpha---Omega-Semicon-AO4882_C477943.pdf" (at 162.56 121.92 0) (effects (font (size 1.27 1.27)) (hide yes)))
  (property "Description" "MOSFET 2N-CH 40V 8A 8SOIC" (at 163.322 115.316 0) (effects (font (size 1.27 1.27)) (hide yes)))
  (property "Link" "https://www.digikey.com/en/products/detail/alpha-omega-semiconductor-inc/AO4882/3060989" (at 163.068 112.268 0) (effects (font (size 1.27 1.27)) (hide yes)))
  (property "LCSC" "C477943" (at 159.004 126.746 0) (effects (font (size 1.27 1.27)) (hide yes)))
  (property "Package" "SOIC-8" (at 179.324 77.216 0) (effects (font (size 1.27 1.27)) (hide yes)))
  (property "Manu." "Alpha & Omega Semiconductor" (at 165.1 90.17 0) (effects (font (size 1.27 1.27)) (hide yes)))
  (property "Manu #" "AO4882" (at 165.1 90.17 0) (effects (font (size 1.27 1.27)) (hide yes)))
  (property "Digikey P/N" "" (at 165.1 90.17 0) (effects (font (size 1.27 1.27)) (hide yes)))
  (property "Digikey Page" "" (at 165.1 90.17 0) (effects (font (size 1.27 1.27)) (hide yes)))
  (pin "3")
  (pin "5")
  (pin "4")
  (pin "6")
  (pin "1")
  (pin "2")
  (pin "7")
  (pin "8")
  (instances (project "Jacquard_Machine_Driver" (path "" (reference "U17") (unit 1)) (path "" (reference "U16") (unit 1)) (path "" (reference "U6") (unit 1)) (path "" (reference "U13") (unit 1)) (path "" (reference "U14") (unit 1)) (path "" (reference "U7") (unit 1)) (path "" (reference "U15") (unit 1)) (path "" (reference "U10") (unit 1)) (path "" (reference "U12") (unit 1)) (path "" (reference "U9") (unit 1)) (path "" (reference "U11") (unit 1)) (path "" (reference "U8") (unit 1)))))
 (symbol
  (lib_id "power:GND")
  (at 135.89 115.57 0)
  (unit 1)
  (exclude_from_sim no)
  (in_bom yes)
  (on_board yes)
  (dnp no)
  (property "Reference" "#PWR028" (at 135.89 121.92 0) (effects (font (size 1.27 1.27)) (hide yes)))
  (property "Value" "GND" (at 136.017 119.9642 0) (effects (font (size 1.27 1.27))))
  (property "Footprint" "" (at 135.89 115.57 0) (effects (font (size 1.27 1.27)) (hide yes)))
  (property "Datasheet" "" (at 135.89 115.57 0) (effects (font (size 1.27 1.27)) (hide yes)))
  (property "Description" "" (at 135.89 115.57 0) (effects (font (size 1.27 1.27))))
  (pin "1")
  (instances (project "Jacquard_Machine_Driver" (path "" (reference "#PWR0105") (unit 1)) (path "" (reference "#PWR098") (unit 1)) (path "" (reference "#PWR028") (unit 1)) (path "" (reference "#PWR077") (unit 1)) (path "" (reference "#PWR084") (unit 1)) (path "" (reference "#PWR035") (unit 1)) (path "" (reference "#PWR091") (unit 1)) (path "" (reference "#PWR056") (unit 1)) (path "" (reference "#PWR070") (unit 1)) (path "" (reference "#PWR049") (unit 1)) (path "" (reference "#PWR063") (unit 1)) (path "" (reference "#PWR042") (unit 1)))))
 (symbol
  (lib_id "Device:R_Small")
  (at 104.14 87.63 90)
  (unit 1)
  (exclude_from_sim no)
  (in_bom yes)
  (on_board yes)
  (dnp no)
  (property "Reference" "R4" (at 104.14 85.725 90) (effects (font (size 1.27 1.27))))
  (property "Value" "220R" (at 104.14 90.17 90) (effects (font (size 1.27 1.27))))
  (property "Footprint" "Resistor_SMD:R_0402_1005Metric" (at 104.14 87.63 0) (effects (font (size 1.27 1.27)) (hide yes)))
  (property "Datasheet" "~" (at 104.14 87.63 0) (effects (font (size 1.27 1.27)) (hide yes)))
  (property "Description" "220Ω 50V 62.5mW Thick Film Resistor ±1% ±100ppm/℃ 0402 Chip Resistor" (at 104.14 87.63 0) (effects (font (size 1.27 1.27)) (hide yes)))
  (property "Link" "" (at 104.14 87.63 0) (effects (font (size 1.27 1.27)) (hide yes)))
  (property "LCSC" "C25091" (at 104.14 87.63 0) (effects (font (size 1.27 1.27)) (hide yes)))
  (property "Package" "0402" (at 104.14 87.63 0) (effects (font (size 1.27 1.27)) (hide yes)))
  (property "Manu." "UNI-ROYAL" (at 104.14 87.63 0) (effects (font (size 1.27 1.27)) (hide yes)))
  (property "Manu #" "0402WGF2200TCE" (at 104.14 87.63 0) (effects (font (size 1.27 1.27)) (hide yes)))
  (property "Digikey P/N" "" (at 104.14 87.63 90) (effects (font (size 1.27 1.27)) (hide yes)))
  (property "Digikey Page" "" (at 104.14 87.63 90) (effects (font (size 1.27 1.27)) (hide yes)))
  (pin "1")
  (pin "2")
  (instances (project "Jacquard_Machine_Driver" (path "" (reference "R70") (unit 1)) (path "" (reference "R64") (unit 1)) (path "" (reference "R4") (unit 1)) (path "" (reference "R46") (unit 1)) (path "" (reference "R52") (unit 1)) (path "" (reference "R10") (unit 1)) (path "" (reference "R58") (unit 1)) (path "" (reference "R28") (unit 1)) (path "" (reference "R40") (unit 1)) (path "" (reference "R22") (unit 1)) (path "" (reference "R34") (unit 1)) (path "" (reference "R16") (unit 1)))))
 (symbol
  (lib_id "Device:R_Small")
  (at 143.51 99.06 180)
  (unit 1)
  (exclude_from_sim no)
  (in_bom yes)
  (on_board yes)
  (dnp no)
  (property "Reference" "R9" (at 138.43 98.298 0) (effects (font (size 1.27 1.27)) (justify right)))
  (property "Value" "100k" (at 137.922 100.33 0) (effects (font (size 1.27 1.27)) (justify right)))
  (property "Footprint" "Resistor_SMD:R_0402_1005Metric" (at 143.51 99.06 0) (effects (font (size 1.27 1.27)) (hide yes)))
  (property "Datasheet" "~" (at 143.51 99.06 0) (effects (font (size 1.27 1.27)) (hide yes)))
  (property "Description" "100kΩ 50V 62.5mW Thick Film Resistor ±1% ±100ppm/℃ 0402 Chip Resistor" (at 143.51 99.06 0) (effects (font (size 1.27 1.27)) (hide yes)))
  (property "LCSC" "C25741" (at 143.51 99.06 0) (effects (font (size 1.27 1.27)) (hide yes)))
  (property "Package" "0402" (at 143.51 99.06 0) (effects (font (size 1.27 1.27)) (hide yes)))
  (property "Manu." "UNI-ROYAL(Uniroyal Elec)" (at 143.51 99.06 0) (effects (font (size 1.27 1.27)) (hide yes)))
  (property "Manu #" "0402WGF1003TCE" (at 143.51 99.06 0) (effects (font (size 1.27 1.27)) (hide yes)))
  (property "Link" "" (at 143.51 99.06 0) (effects (font (size 1.27 1.27)) (hide yes)))
  (property "Digikey P/N" "" (at 143.51 99.06 0) (effects (font (size 1.27 1.27)) (hide yes)))
  (property "Digikey Page" "" (at 143.51 99.06 0) (effects (font (size 1.27 1.27)) (hide yes)))
  (pin "2")
  (pin "1")
  (instances (project "Jacquard_Machine_Driver" (path "" (reference "R75") (unit 1)) (path "" (reference "R69") (unit 1)) (path "" (reference "R9") (unit 1)) (path "" (reference "R51") (unit 1)) (path "" (reference "R57") (unit 1)) (path "" (reference "R15") (unit 1)) (path "" (reference "R63") (unit 1)) (path "" (reference "R33") (unit 1)) (path "" (reference "R45") (unit 1)) (path "" (reference "R27") (unit 1)) (path "" (reference "R39") (unit 1)) (path "" (reference "R21") (unit 1)))))
 (symbol
  (lib_id "Device:R_Small")
  (at 118.11 99.06 0)
  (unit 1)
  (exclude_from_sim no)
  (in_bom yes)
  (on_board yes)
  (dnp no)
  (property "Reference" "R6" (at 120.015 99.06 90) (effects (font (size 1.27 1.27))))
  (property "Value" "5.1k" (at 115.57 99.06 90) (effects (font (size 1.27 1.27))))
  (property "Footprint" "Resistor_SMD:R_0402_1005Metric" (at 118.11 99.06 0) (effects (font (size 1.27 1.27)) (hide yes)))
  (property "Datasheet" "~" (at 118.11 99.06 0) (effects (font (size 1.27 1.27)) (hide yes)))
  (property "Description" "5.1kΩ 50V 62.5mW Thick Film Resistor ±1% ±100ppm/℃ 0402 Chip Resistor" (at 118.11 99.06 0) (effects (font (size 1.27 1.27)) (hide yes)))
  (property "Link" "" (at 118.11 99.06 0) (effects (font (size 1.27 1.27)) (hide yes)))
  (property "LCSC" "C25905" (at 118.11 99.06 0) (effects (font (size 1.27 1.27)) (hide yes)))
  (property "Package" "0402" (at 118.11 99.06 0) (effects (font (size 1.27 1.27)) (hide yes)))
  (property "Manu." "UNI-ROYAL(Uniroyal Elec)" (at 118.11 99.06 0) (effects (font (size 1.27 1.27)) (hide yes)))
  (property "Manu #" "0402WGF5101TCE" (at 118.11 99.06 0) (effects (font (size 1.27 1.27)) (hide yes)))
  (property "Digikey P/N" "" (at 118.11 99.06 90) (effects (font (size 1.27 1.27)) (hide yes)))
  (property "Digikey Page" "" (at 118.11 99.06 90) (effects (font (size 1.27 1.27)) (hide yes)))
  (pin "1")
  (pin "2")
  (instances (project "Jacquard_Machine_Driver" (path "" (reference "R72") (unit 1)) (path "" (reference "R66") (unit 1)) (path "" (reference "R6") (unit 1)) (path "" (reference "R48") (unit 1)) (path "" (reference "R54") (unit 1)) (path "" (reference "R12") (unit 1)) (path "" (reference "R60") (unit 1)) (path "" (reference "R30") (unit 1)) (path "" (reference "R42") (unit 1)) (path "" (reference "R24") (unit 1)) (path "" (reference "R36") (unit 1)) (path "" (reference "R18") (unit 1)))))
 (symbol
  (lib_id "Device:D")
  (at 204.47 82.55 270)
  (unit 1)
  (exclude_from_sim no)
  (in_bom yes)
  (on_board yes)
  (dnp no)
  (property "Reference" "D6" (at 206.756 82.296 90) (effects (font (size 1.27 1.27)) (justify left)))
  (property "Value" "SM4007" (at 206.756 84.836 90) (effects (font (size 1.27 1.27)) (justify left)))
  (property "Footprint" "Diode_SMD:D_SOD-123" (at 204.47 82.55 0) (effects (font (size 1.27 1.27)) (hide yes)))
  (property "Datasheet" "~" (at 204.47 82.55 0) (effects (font (size 1.27 1.27)) (hide yes)))
  (property "Description" "1A 1kV 25A Independent SOD-123FL Diode" (at 204.47 82.55 0) (effects (font (size 1.27 1.27)) (hide yes)))
  (property "Link" "https://www.digikey.com/en/products/detail/micro-commercial-co/SM4007PL-TP/1793250" (at 204.47 82.55 0) (effects (font (size 1.27 1.27)) (hide yes)))
  (property "LCSC" "C64898" (at 204.47 82.55 0) (effects (font (size 1.27 1.27)) (hide yes)))
  (property "Package" "SOD-123FL" (at 204.47 82.55 0) (effects (font (size 1.27 1.27)) (hide yes)))
  (property "Manu." "MCC" (at 204.47 82.55 0) (effects (font (size 1.27 1.27)) (hide yes)))
  (property "Manu #" "SM4007PL" (at 204.47 82.55 0) (effects (font (size 1.27 1.27)) (hide yes)))
  (property "Digikey P/N" "" (at 204.47 82.55 90) (effects (font (size 1.27 1.27)) (hide yes)))
  (property "Digikey Page" "" (at 204.47 82.55 90) (effects (font (size 1.27 1.27)) (hide yes)))
  (pin "2")
  (pin "1")
  (instances (project "Jacquard_Machine_Driver" (path "" (reference "D50") (unit 1)) (path "" (reference "D46") (unit 1)) (path "" (reference "D6") (unit 1)) (path "" (reference "D34") (unit 1)) (path "" (reference "D38") (unit 1)) (path "" (reference "D10") (unit 1)) (path "" (reference "D42") (unit 1)) (path "" (reference "D22") (unit 1)) (path "" (reference "D30") (unit 1)) (path "" (reference "D18") (unit 1)) (path "" (reference "D26") (unit 1)) (path "" (reference "D14") (unit 1)))))
 (symbol
  (lib_id "power:+12V")
  (at 182.88 74.93 0)
  (unit 1)
  (exclude_from_sim no)
  (in_bom yes)
  (on_board yes)
  (dnp no)
  (property "Reference" "#PWR031" (at 182.88 78.74 0) (effects (font (size 1.27 1.27)) (hide yes)))
  (property "Value" "+12V" (at 182.88 69.85 0) (effects (font (size 1.27 1.27))))
  (property "Footprint" "" (at 182.88 74.93 0) (effects (font (size 1.27 1.27)) (hide yes)))
  (property "Datasheet" "" (at 182.88 74.93 0) (effects (font (size 1.27 1.27)) (hide yes)))
  (property "Description" "" (at 182.88 74.93 0) (effects (font (size 1.27 1.27))))
  (pin "1")
  (instances (project "Jacquard_Machine_Driver" (path "" (reference "#PWR0108") (unit 1)) (path "" (reference "#PWR0101") (unit 1)) (path "" (reference "#PWR031") (unit 1)) (path "" (reference "#PWR080") (unit 1)) (path "" (reference "#PWR087") (unit 1)) (path "" (reference "#PWR038") (unit 1)) (path "" (reference "#PWR094") (unit 1)) (path "" (reference "#PWR059") (unit 1)) (path "" (reference "#PWR073") (unit 1)) (path "" (reference "#PWR052") (unit 1)) (path "" (reference "#PWR066") (unit 1)) (path "" (reference "#PWR045") (unit 1)))))
 (symbol
  (lib_id "Device:R_Small")
  (at 135.89 99.06 180)
  (unit 1)
  (exclude_from_sim no)
  (in_bom yes)
  (on_board yes)
  (dnp no)
  (property "Reference" "R8" (at 130.81 98.298 0) (effects (font (size 1.27 1.27)) (justify right)))
  (property "Value" "100k" (at 130.302 100.33 0) (effects (font (size 1.27 1.27)) (justify right)))
  (property "Footprint" "Resistor_SMD:R_0402_1005Metric" (at 135.89 99.06 0) (effects (font (size 1.27 1.27)) (hide yes)))
  (property "Datasheet" "~" (at 135.89 99.06 0) (effects (font (size 1.27 1.27)) (hide yes)))
  (property "Description" "100kΩ 50V 62.5mW Thick Film Resistor ±1% ±100ppm/℃ 0402 Chip Resistor" (at 135.89 99.06 0) (effects (font (size 1.27 1.27)) (hide yes)))
  (property "LCSC" "C25741" (at 135.89 99.06 0) (effects (font (size 1.27 1.27)) (hide yes)))
  (property "Package" "0402" (at 135.89 99.06 0) (effects (font (size 1.27 1.27)) (hide yes)))
  (property "Manu." "UNI-ROYAL(Uniroyal Elec)" (at 135.89 99.06 0) (effects (font (size 1.27 1.27)) (hide yes)))
  (property "Manu #" "0402WGF1003TCE" (at 135.89 99.06 0) (effects (font (size 1.27 1.27)) (hide yes)))
  (property "Link" "" (at 135.89 99.06 0) (effects (font (size 1.27 1.27)) (hide yes)))
  (property "Digikey P/N" "" (at 135.89 99.06 0) (effects (font (size 1.27 1.27)) (hide yes)))
  (property "Digikey Page" "" (at 135.89 99.06 0) (effects (font (size 1.27 1.27)) (hide yes)))
  (pin "2")
  (pin "1")
  (instances (project "Jacquard_Machine_Driver" (path "" (reference "R74") (unit 1)) (path "" (reference "R68") (unit 1)) (path "" (reference "R8") (unit 1)) (path "" (reference "R50") (unit 1)) (path "" (reference "R56") (unit 1)) (path "" (reference "R14") (unit 1)) (path "" (reference "R62") (unit 1)) (path "" (reference "R32") (unit 1)) (path "" (reference "R44") (unit 1)) (path "" (reference "R26") (unit 1)) (path "" (reference "R38") (unit 1)) (path "" (reference "R20") (unit 1))))))
